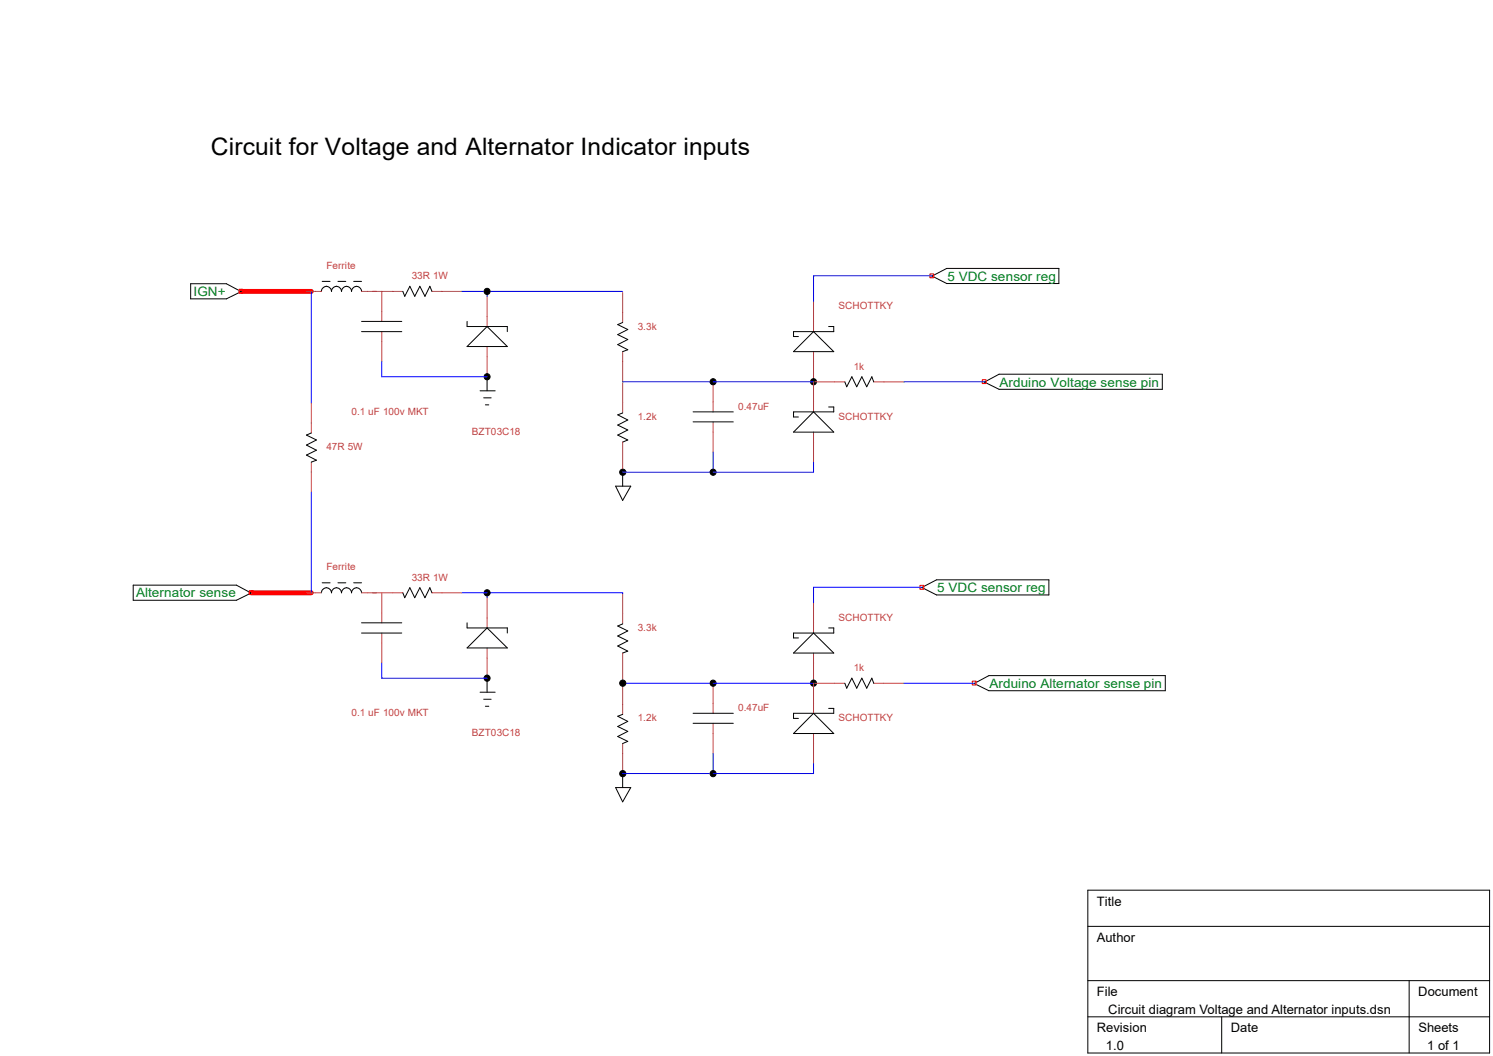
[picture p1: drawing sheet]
<svg xmlns="http://www.w3.org/2000/svg" width="297mm" height="210mm" viewBox="0 0 297 210" stroke-linecap="round" stroke-linejoin="round" font-family="sans-serif">
<g fill="none" stroke="#c04040" stroke-width=".2">
<path d="M61 58h2.9M71.9 58h8.2M75.9 58v5.9M85.9 58h6M96.9 58.9v6M123.9 58.2v5.9M161.8 59.9v6.1M75.9 66v5.9M96.9 68.9v6M123.9 69.9v6M123.9 76.1v6M141.9 75.9v6"/>
<path d="M161.8 69.9v12M162.1 75.9h6M173.8 75.9h6M61.9 80.1v6M61.9 91.9v6M123.9 87.9v6M141.9 83.9v6M161.8 85.9v6M61 117.9h2.9M71.9 117.9h8.2M75.9 117.9v6M85.9 117.9h6"/>
<path d="M96.9 118.9v6M123.9 118.1v6M161.8 119.9v6M75.9 125.9v6M96.9 128.9v6M123.9 129.9v6M123.9 136.1v6M141.9 135.9v6M161.8 129.9v12M162.1 135.9h6M173.8 135.9h6M123.9 147.9v5.9"/>
<path d="M141.9 143.8v6.1M161.8 145.9v5.9"/>
</g>
<g fill="none" stroke="#000" stroke-width=".2">
<path d="M37.9 56.4h7.1l3 1.6-3 1.4h-7.1zM63.9 58a1.02 1.02 0 0 1 1-1.1 1.02 1.02 0 0 1 1.1 1.1 1 1 0 0 1 1-1.1 1 1 0 0 1 .9 1.1 1 1 0 0 1 1-1.1 1 1 0 0 1 1 1.1 1 1 0 0 1 1-1.1 1 1 0 0 1 1 1.1M80.1 58l.4 .9 1-2 1 2 1-2 1 2 1-2 .4 1.1M185.4 54.9l2.9-1.5h22.4v3h-22.4zM71.9 66h8M71.9 63.9h8M92.9 63.9v1h8v1.1M95.5 77.7h3M96.2 79.1h1.5M96.9 64.9l4 4h-8zM96.9 74.9v2.8M123.9 64.1l-1 .5 2 .9-2 1 2 1-2 1 2 1.1-1 .3"/>
<path d="M161.8 66l4.1 3.9h-8zM164.8 64.9h1.1v1.1h-8v.9h.9M168.1 75.9l.3 1 1.1-2 .9 2 1-2 1 2 1-2 .4 1M195.8 76l3-1.6h32.4v3h-32.4zM61.9 86.1l-.9 .4 1.9 1-1.9 1 1.9 1-1.9 1 1.9 1-1 .4M96.6 80.5h.6M122.5 96.7h3l-1.6 2.8zM123.9 82.1l-1 .4 2 1-2 1 2 1-2 1 2 1-1 .4M123.9 93.9v2.8M137.9 81.9h8M137.9 83.9h8M161.8 81.9l4.1 4h-8z"/>
<path d="M164.8 80.9h1.1v1h-8v1h.9M26.5 116.4h20.5l3 1.5-3 1.5h-20.5zM63.9 117.9a1.02 1.02 0 0 1 1-1 1.02 1.02 0 0 1 1.1 1 1 1 0 0 1 1-1 1 1 0 0 1 .9 1 1 1 0 0 1 1-1 1 1 0 0 1 1 1 1 1 0 0 1 1-1 1 1 0 0 1 1 1M80.1 117.9l.4 1 1-2 1 2 1-2 1 2 1-2 .4 1M183.4 116.8l2.9-1.5h22.4v3h-22.4zM71.9 125.9h8M71.9 123.9h8M92.9 123.9v1h8v1M95.5 137.7h3M96.2 139.1h1.5M96.9 134.9v2.8M96.9 124.9l4 4h-8z"/>
<path d="M123.9 124.1l-1 .4 2 1-2 1 2 1-2 1 2 1-1 .4M161.8 125.9l4.1 4h-8zM164.8 124.9h1.1v1h-8v1h.9M168.1 135.9l.3 1 1.1-2 .9 2 1-2 1 2 1-2 .4 1M193.8 135.9l2.9-1.5h35.1v3h-35.1zM96.6 140.5h.6M122.5 156.6h3l-1.6 2.9zM123.9 142.1l-1 .4 2 1-2 1 2 1-2 1 2 .9-1 .5M123.9 153.8v2.8M137.9 141.9h8M137.9 143.8h8M161.8 141.9l4.1 4h-8z"/>
<path d="M164.8 140.9h1.1v1h-8v1h.9M216.4 177h79.9v32.4h-79.9zM216.4 184.2h79.9M216.4 195h79.9M280.3 195v14.4M216.4 202.2h79.9M243 202.2v7.2"/>
</g>
<g fill="none" stroke="#00f" stroke-width=".2">
<path d="M61.9 58v22.1M91.9 58h32M96.9 58v.9M185.4 54.9h-23.6v5M75.9 71.9v3h21M123.9 75.9h37.9M179.8 75.9h16M61.9 97.9v20h.2M141.9 89.9v4M161.8 91.9v2h-37.9M91.9 117.9h32v.2M96.9 117.9v1"/>
<path d="M183.4 116.8h-21.6v3.1M75.9 131.9v3h21M161.8 135.9h-37.9v.2M179.8 135.9h14M141.9 149.9v3.9M161.8 151.8v2h-37.9"/>
</g>
<path d="M48 58h13.9M50 117.9h11.9" fill="none" stroke="#f00" stroke-width=".97"/>
<path d="M47.5 57.5h.8v.8h-.8zM185 54.5h.8v.7h-.8zM195.4 75.5h.8v.8h-.8zM49.6 117.5h.7v.7h-.7zM183 116.4h.8v.8h-.8zM193.4 135.5h.8v.7h-.8z" fill="none" stroke="#f00" stroke-width=".2"/>
<g fill="#000" stroke="#000" stroke-width=".2">
<circle cx="96.9" cy="57.9" r=".6"/>
<circle cx="96.9" cy="74.9" r=".6"/>
<circle cx="141.8" cy="75.9" r=".6"/>
<circle cx="161.8" cy="75.9" r=".6"/>
<circle cx="123.9" cy="93.9" r=".61"/>
<circle cx="141.8" cy="93.9" r=".6"/>
<circle cx="96.9" cy="117.9" r=".6"/>
<circle cx="96.9" cy="134.9" r=".6"/>
<circle cx="123.9" cy="135.9" r=".61"/>
<circle cx="141.8" cy="135.9" r=".6"/>
<circle cx="161.8" cy="135.9" r=".6"/>
<circle cx="123.9" cy="153.9" r=".61"/>
<circle cx="141.8" cy="153.9" r=".6"/>
</g>
<path d="M71.9 56h-8M71.9 115.9h-8" fill="none" stroke="#000" stroke-width=".2" stroke-dasharray="1.6 1.6"/>
<text font-size="4.8" x="42" y="30.9">Circuit for Voltage and Alternator Indicator inputs</text>
<g font-size="2.6" fill="#008020">
<text x="38.5" y="58.9">IGN+</text>
<text x="188.5" y="55.8">5 VDC sensor reg</text>
<text x="198.8" y="76.9">Arduino Voltage sense pin</text>
<text x="27.1" y="118.8">Alternator sense</text>
<text x="186.4" y="117.8">5 VDC sensor reg</text>
<text x="196.8" y="136.8">Arduino Alternator sense pin</text>
</g>
<g font-size="2.6">
<text x="218.2" y="180.1">Title</text>
<text x="218.2" y="187.3">Author</text>
<text x="217.6" y="201.7">... Circuit diagram Voltage and Alternator inputs.dsn</text>
<text x="218.2" y="198.1">File</text>
<text x="282.2" y="198.1">Document</text>
<text x="218.2" y="205.3">Revision</text>
<text x="220" y="208.9">1.0</text>
<text x="244.9" y="205.3">Date</text>
<text x="282.2" y="205.3">Sheets</text>
<text x="283.9" y="208.9">1 of 1</text>
</g>
<g font-size="2" fill="#c04040">
<text x="64.9" y="53.5">Ferrite</text>
<text x="81.9" y="55.5">33R 1W</text>
<text x="126.9" y="65.5">3.3k</text>
<text x="166.8" y="61.5">SCHOTTKY</text>
<text x="169.8" y="73.5">1k</text>
<text x="69.9" y="82.5">0.1 uF 100v MKT</text>
<text x="126.9" y="83.5">1.2k</text>
<text x="146.9" y="81.5">0.47uF</text>
<text x="166.8" y="83.5">SCHOTTKY</text>
<text x="64.9" y="89.5">47R 5W</text>
<text x="93.9" y="86.5">BZT03C18</text>
<text x="64.9" y="113.5">Ferrite</text>
<text x="81.9" y="115.5">33R 1W</text>
<text x="126.9" y="125.5">3.3k</text>
<text x="166.8" y="123.4">SCHOTTKY</text>
<text x="169.8" y="133.4">1k</text>
<text x="69.9" y="142.5">0.1 uF 100v MKT</text>
<text x="126.9" y="143.4">1.2k</text>
<text x="146.9" y="141.4">0.47uF</text>
<text x="166.8" y="143.4">SCHOTTKY</text>
<text x="93.9" y="146.4">BZT03C18</text>
</g>
</svg>
